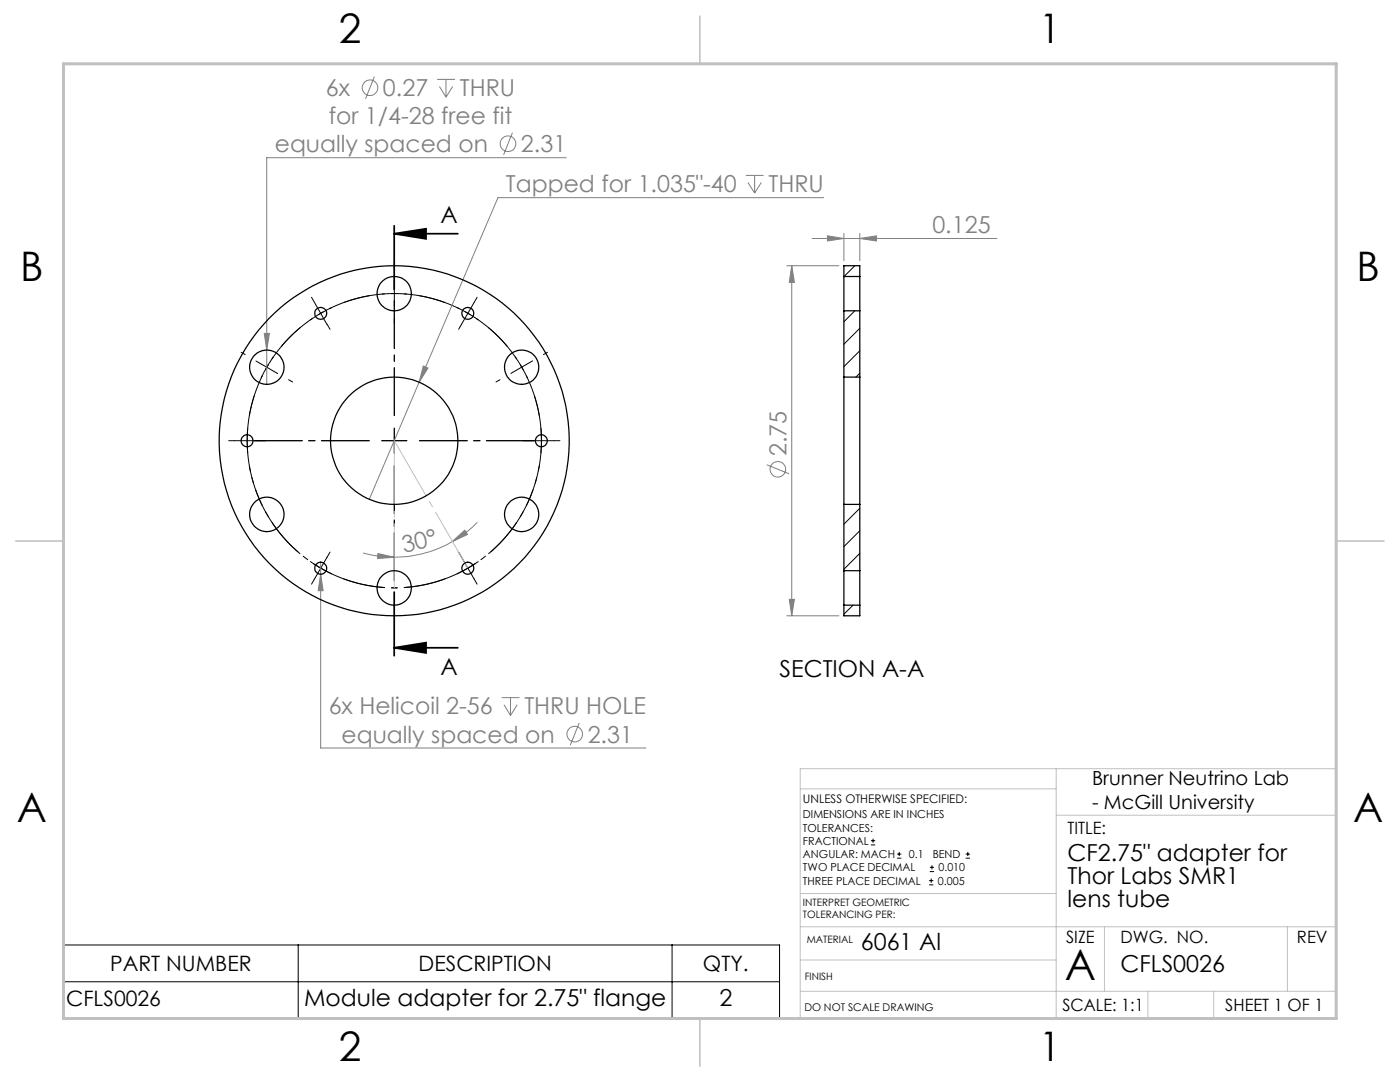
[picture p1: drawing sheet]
<svg xmlns="http://www.w3.org/2000/svg" width="279mm" height="216mm" viewBox="0 0 279 216" stroke-linecap="round" stroke-linejoin="round" font-family="sans-serif">
<g fill="none" stroke="#808080" stroke-width=".2">
<path d="M74.7 15.3l-1.7 4.4M87.2 15.8h3.6M87.7 17.3l1.3 2.1M89 15.8v3.6M90.3 17.3l-1.3 2.1M102.3 26.5l-1.8 4.4M113 31.5h-59.8v45.2M148.8 35h3.6M149.3 36.4l1.3 2.1M150.6 35v3.5M151.9 36.4l-1.3 2.1M164.4 39.4h-65l-15.8 36.9"/>
<path d="M157 53h10.4M158 53l.5 3.3h-1zM158 53v69.9M162.1 47.6h36.9M165.1 47.1l3.3 .5-3.3 .5zM168.4 46.6v5.4M171.6 47.6l3.3-.5v1zM171.6 46.6v5.4M52.7 66.5h1.1l-.6 3.4zM83.6 76.3l-9.9 23.3M84.5 73l.9 .4-1.8 2.9zM153 92.7l4.5 1.8"/>
<path d="M64 114.6l.5 3.3h-1zM64 112.2v37.1h64.9M72.5 110.3a25.3 25.3 0 0 0 6.2 .9M75.4 110.5l3.3 .7-3.3 .2zM90.3 108.1l2.4-2.3 .6 .8zM90.3 108.1a23.7 23.7 0 0 1-11.6 3.1M95.2 104.2a21 21 0 0 1-4.9 3.9M157.5 119.6h1l-.5 3.3zM100.1 139.2h3.6M101.9 139.2v3.6M157 122.9h10.4M100.6 140.6l1.3 2.2"/>
<path d="M103.2 140.6l-1.3 2.2M115.6 144.3l-1.8 4.4"/>
<circle cx="73.8" cy="17.5" r="1.56"/>
<circle cx="101.4" cy="28.7" r="1.55"/>
<circle cx="155.2" cy="93.6" r="1.55"/>
<circle cx="114.7" cy="146.5" r="1.56"/>
</g>
<g fill="none" stroke="#000" stroke-width=".2">
<path d="M51.1 72l2.1 1.3M53.2 73.3l-1.1 2.2M53.2 73.3l2.2 1.2M54.6 71.2l-1.4 2.1M62.8 60.4l1.2 2.1M64 62.5l-2.1 1.4M64 62.5l1.2 2.2M66.2 61.4l-2.2 1.1M173.8 168.6h.9M173.8 167.7h.9M174.2 167.4v.8M179 171.2h.9"/>
<path d="M179 170.4h.9M179.5 170v.8M185.4 176.6h.9M185.4 175.7h.9M185.6 173.9h.8M185.6 173.1h.8M185.8 175.3v.8M186 172.6v.9M192.7 171.2h.9M192.7 170.4h.9M193.1 170v.8M12.7 188.6h142.9v14.6h-142.9z"/>
<path d="M12.7 195.9h142.9M59.5 188.6v14.6M134.1 188.6v14.6"/>
</g>
<g fill="none" stroke="#000" stroke-width=".2" stroke-dasharray="15.2 1.3 1.3 1.3" stroke-linecap="butt">
<path d="M78.7 58.6l-2.5 .1M78.7 58.6l2.5 .1M93.4 62.5l-2.2-1.1M93.4 62.5l2.1 1.4M104.1 73.3l-1.3-2.2M104.1 73.3l1.2 2.2M49.3 87.9l.1 2.5M49.3 87.9l.1-2.5M108.1 87.9l-.1-2.5M108.1 87.9l-.1 2.5M64 113.4l2.2 1.1M64 113.4l-2.1-1.4"/>
<path d="M93.4 113.4l2.1-1.4M93.4 113.4l-2.2 1.1"/>
</g>
<path d="M73.7 59a29.4 29.4 0 0 0-17.6 10.2M59.9 65.4a29.4 29.4 0 0 0-10.1 17.6M88.9 60.4a29.4 29.4 0 0 0-20.4 0M101.3 69.2a29.4 29.4 0 0 0-17.6-10.2M49.8 92.9a29.4 29.4 0 0 0 10.1 17.6M107.6 83a29.4 29.4 0 0 0-10.1-17.6M68.5 115.5a29.4 29.4 0 0 0 20.4 0M97.5 110.5a29.4 29.4 0 0 0 10.1-17.6" fill="none" stroke="#000" stroke-width=".2" stroke-dasharray="15.2 1.3 1.3 1.3" stroke-dashoffset="6.8" stroke-linecap="butt"/>
<path d="M51.1 77.8a29.4 29.4 0 0 0 27.6 39.5 29.4 29.4 0 0 0 27.5-39.5" fill="none" stroke="#000" stroke-width=".2" stroke-dasharray="15.2 1.3 1.3 1.3" stroke-dashoffset="-1.2" stroke-linecap="butt"/>
<path d="M78.7 46.6l6.3-1v2.1zM78.7 46.6h12.7M78.7 45v12.7M78.7 118.1v12.7M78.7 129.3l6.3-1.1v2.1zM78.7 129.3h12.7" fill="none" stroke="#000" stroke-width=".35"/>
<g fill="none" stroke="#000" stroke-width=".2" stroke-dasharray="15.2 1.3 1.3 1.3">
<path d="M78.7 58.6v-2.5M78.7 58.6v2.5M78.7 53.6v-1M48.9 70.8l-.8-.5M57.6 75.8l.8 .4M62.8 60.3l-.6-1M65.3 64.7l.6 1M78.7 63.6v.9M92.1 64.7l-.6 1M93.4 62.5l1.2-2.2M93.4 62.5l-1.3 2.2M94.6 60.3l.6-1"/>
<path d="M99.8 75.8l-.8 .4M104.1 73.3l2.2-1.3M104.1 73.3l-2.1 1.2M108.5 70.8l.8-.5M46.8 87.9h-1.2M49.3 87.9h-2.5M49.3 87.9h2.5M51.8 87.9h1.2M78.7 87.9v-2.5M78.7 87.9h-2.5M78.7 87.9v2.5M78.7 87.9h2.5"/>
<path d="M105.6 87.9h-1.2M108.1 87.9h2.5M108.1 87.9h-2.5M110.6 87.9h1.1M62.8 115.5l-.6 1.1M64 113.4l-1.2 2.1M64 113.4l1.3-2.2M65.3 111.2l.6-1M92.1 111.2l-.6-1M93.4 113.4l1.2 2.1M93.4 113.4l-1.3-2.2M94.6 115.5l.6 1.1"/>
</g>
<path d="M73.7 87.9h-22.9M78.7 82.9v-22.9M78.7 92.9v23M83.7 87.9h22.9" fill="none" stroke="#000" stroke-width=".2" stroke-dasharray="15.2 1.3 1.3 1.3" stroke-dashoffset="5.7"/>
<path d="M78.7 87.9l14.6 25.3M78.7 87.9v29.4" fill="none" stroke="#c0c0c0" stroke-width=".2" stroke-dasharray="15.2 1.3 1.3 1.3" stroke-dashoffset="2.5"/>
<path d="M159.7 157.4h51.1M210.8 153.4v49.8M159.7 178.3h51.1M210.8 162.7h55.9M159.7 184.9h107M159.7 197.8h107M159.7 191.6h51.1M220.4 184.9v12.9M229.1 197.8v5.4M242.2 197.8v5.4M256.9 184.9v12.9M26.7 203.2h240v-49.8h-107v49.8" fill="none" stroke="#c0c0c0" stroke-width=".2"/>
<path d="M139.7 3.2v9.5M3.1 107.9h9.6M266.7 107.9h9.5M139.7 203.2v9.6" fill="none" stroke="#c0c0c0" stroke-width=".3"/>
<path d="M12.7 12.7h254v190.5h-254z" fill="none" stroke="#c0c0c0" stroke-width=".6"/>
<path d="M78.7 46.6l6.3-1v2.1zM78.7 129.3l6.3-1.1v2.1z" fill="#000"/>
<g fill="#808080">
<path d="M75.4 110.5l3.3 .7-3.3 .2zM90.3 108.1l2.4-2.3 .6 .8z"/>
<path d="M171.6 47.6l3.3-.5v1zM165.1 47.1l3.3 .5-3.3 .5z"/>
<path d="M84.5 73l-.9 3.3 1.8-2.9zM52.7 66.5l.5 3.4 .6-3.4zM64 114.6l-.5 3.3h1z"/>
<path d="M158 53l.5 3.3h-1zM157.5 119.6h1l-.5 3.3z"/>
</g>
<g fill="none" stroke="#000" stroke-width=".25">
<path d="M168.4 55.2v6.8M168.4 55.2v-2.2h3.2v2.2M168.4 55.2h3.2M171.6 55.2v6.8M168.4 75.2v25.4M168.4 62v13.2M168.4 62h3.2M168.4 75.2h3.2M171.6 75.2v25.4M171.6 62v13.2M168.4 113.9v6.9M168.4 113.9h3.2"/>
<path d="M168.4 100.6v13.3M168.4 100.6h3.2M171.6 113.9v6.9M171.6 100.6v13.3M168.4 120.8h3.2M168.4 120.8v2.1h3.2v-2.1"/>
<circle cx="78.7" cy="58.6" r="3.4"/>
<circle cx="53.3" cy="73.3" r="3.4"/>
<circle cx="64" cy="62.5" r="1.2"/>
<circle cx="93.4" cy="62.5" r="1.18"/>
<circle cx="104.1" cy="73.3" r="3.4"/>
<circle cx="49.3" cy="87.9" r="1.19"/>
<circle cx="78.7" cy="88" r="12.7"/>
<circle cx="78.7" cy="87.9" r="34.9"/>
<circle cx="108" cy="87.9" r="1.19"/>
<circle cx="53.3" cy="102.6" r="3.4"/>
<circle cx="64" cy="113.4" r="1.2"/>
<circle cx="78.7" cy="117.3" r="3.4"/>
<circle cx="93.4" cy="113.4" r="1.19"/>
<circle cx="104.1" cy="102.6" r="3.4"/>
</g>
<path d="M170.6 53l-2.1 2.2M170.6 62l-2.2 2.2M171.6 65.5l-3.2 3.2M171.6 70l-3.2 3.2M171.6 74.5l-.8 .7M171.6 101.4l-3.2 3.2M171.6 105.9l-3.2 3.2M171.6 110.4l-3.2 3.2M170.3 120.8l-1.9 1.8" fill="none" stroke="#000" stroke-width=".2"/>
<text font-size="8.5" x="212.5" y="195.5">A</text>
<g font-size="8.1">
<text x="67.6" y="8.5">2</text>
<text x="207.3" y="8.5">1</text>
<text x="4" y="56.2">B</text>
<text x="270.7" y="56.2">B</text>
<text x="3.3" y="164.1">A</text>
<text x="270" y="164.1">A</text>
<text x="67.6" y="211.7">2</text>
<text x="207.3" y="211.7">1</text>
</g>
<g font-size="4.7" fill="#808080">
<text x="65" y="19.2">6x</text>
<text x="76.4" y="19.2">0.27</text>
<text x="91.8" y="19.2">THRU</text>
<text x="65.6" y="24.8">for 1/4-28 free fit</text>
<text x="54.8" y="30.4">equally spaced on</text>
<text x="104" y="30.4">2.31</text>
<text x="101" y="38.3">Tapped for 1.035&quot;-40</text>
<text x="153.4" y="38.3">THRU</text>
<text x="186.1" y="46.5">0.125</text>
<text x="157" y="91.1" transform="rotate(-90 157 91.1)">2.75</text>
<text x="80.6" y="110.3" transform="rotate(-14 80.6 110.3)">30°</text>
<text x="65.6" y="142.6">6x Helicoil 2-56</text>
<text x="104.6" y="142.6">THRU HOLE</text>
<text x="68.2" y="148.2">equally spaced on</text>
<text x="117.3" y="148.2">2.31</text>
</g>
<g font-size="4.7">
<text x="87.9" y="44.5">A</text>
<text x="87.9" y="134.6">A</text>
<text x="155.6" y="135.1">SECTION A-A</text>
<text x="213" y="171.9">CF2.75&quot; adapter for</text>
<text x="213" y="176.4">Thor Labs SMR1</text>
<text x="213" y="180.9">lens tube</text>
<text x="171.8" y="189.5">6061 Al</text>
<text x="223.6" y="193.9">CFLS0026</text>
<text x="60.7" y="200.8">Module adapter for 2.75&quot; flange</text>
<text x="143.6" y="200.8">2</text>
</g>
<g font-size="4.2">
<text x="22" y="193.7">PART NUMBER</text>
<text x="83.6" y="193.7">DESCRIPTION</text>
<text x="140.3" y="193.7">QTY.</text>
<text x="13.2" y="200.7">CFLS0026</text>
</g>
<g font-size="3.9">
<text x="218" y="156.6">Brunner Neutrino Lab</text>
<text x="218" y="161.5">- McGill University</text>
</g>
<g font-size="3.4">
<text x="213" y="166.5">TITLE:</text>
<text x="212.8" y="188.1">SIZE</text>
<text x="223.6" y="188.1">DWG. NO.</text>
<text x="258.8" y="188.1">REV</text>
<text x="212" y="201.7">SCALE: 1:1</text>
<text x="244.5" y="201.7">SHEET 1 OF 1</text>
</g>
<text font-size="2.4" x="160.3" y="160.1">UNLESS OTHERWISE SPECIFIED:</text>
<g font-size="2.2">
<text x="160.3" y="163.3">DIMENSIONS ARE IN INCHES</text>
<text x="160.3" y="165.9">TOLERANCES:</text>
<text x="160.3" y="168.6">FRACTIONAL</text>
<text x="160.3" y="171.2">ANGULAR: MACH</text>
<text x="160.3" y="173.9">TWO PLACE DECIMAL</text>
<text x="181.4" y="171.2">0.1</text>
<text x="186.1" y="171.2">BEND</text>
<text x="187.3" y="173.9">0.010</text>
<text x="160.3" y="176.5">THREE PLACE DECIMAL</text>
<text x="187.2" y="176.5">0.005</text>
</g>
<text font-size="2.1" x="160.5" y="201.7">DO NOT SCALE DRAWING</text>
<g font-size="2">
<text x="160.3" y="180.7">INTERPRET GEOMETRIC</text>
<text x="160.3" y="183.2">TOLERANCING PER:</text>
<text x="161" y="188.1">MATERIAL</text>
<text x="160.6" y="195.6">FINISH</text>
</g>
</svg>
